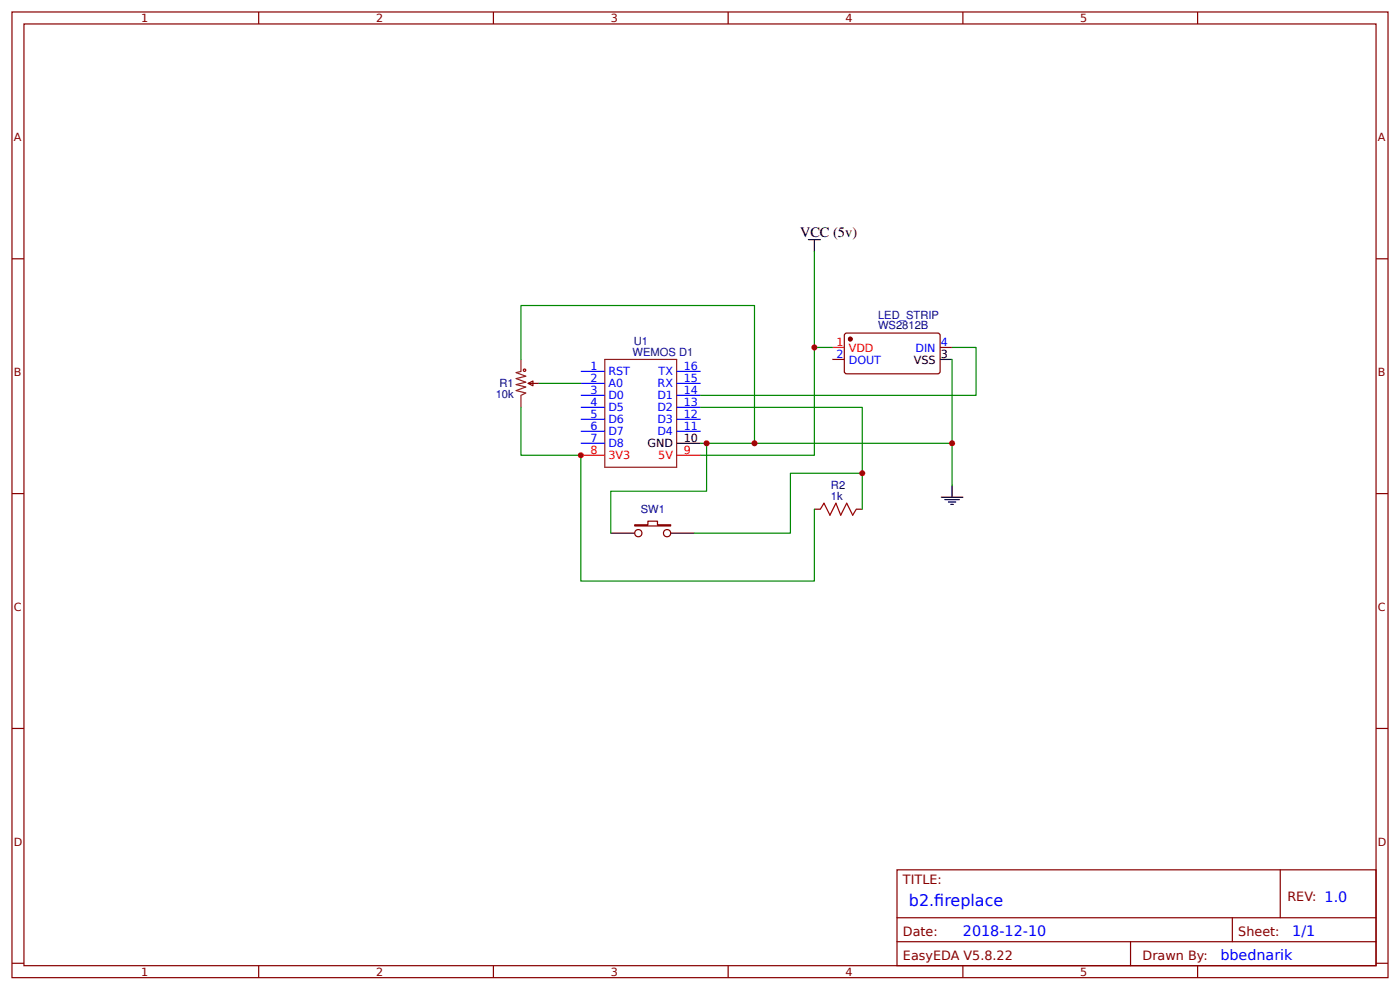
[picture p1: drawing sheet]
<svg xmlns="http://www.w3.org/2000/svg" width="309mm" height="219mm" viewBox="0 0 309 219" stroke-linecap="round" stroke-linejoin="round" font-family="sans-serif">
<g fill="none" stroke="#800" stroke-width=".26">
<path d="M2.6 2.6h304.1v213.3h-304.1zM5.3 5.3h298.7v208h-298.7zM57.1 2.6v2.7M109 2.6v2.7M160.9 2.6v2.7M212.7 2.6v2.7M264.6 2.6v2.7M2.6 57.1h2.7M304 57.1h2.7M183.9 79.4h2.6M186.6 73.8l.5-.2h20.3l.3 .5-.1 8.2-.4 .2h-20.4l-.3-.5zM207.7 76.7h2.6"/>
<path d="M116.7 84.7l1-.6v1.1zM116.7 84.7h2.4M2.6 109h2.7M140.2 115.9h2.9v-.8h2.2v.8h2.9v.3h-8zM179.9 112.4h1.3M189.2 112.4h1.3M304 109h2.7M2.6 160.9h2.7M304 160.9h2.7M198.2 192.1h105.8v21.2h-105.8zM282.8 192.1v10.6M2.6 212.7h2.7"/>
<path d="M57.1 213.3v2.6M109 213.3v2.6M160.9 213.3v2.6M198.2 202.7h105.8M198.2 208h105.8M212.7 213.3v2.6M249.8 208v5.3M264.6 213.3v2.6M272.3 202.7v5.3M304 212.7h2.7"/>
<circle cx="141" cy="117.7" r=".8"/>
<circle cx="147.4" cy="117.7" r=".8"/>
</g>
<path d="M115.1 79.4v2.6l-1.1 .3 2.2 .8-2.2 .5 2.2 .8-2.2 .5 2.2 .6-2.2 .8 2.2 .5-1.1 .5v2.7M133.6 79.4h15.9v23.8h-15.9z" fill="none" stroke="#8d2323" stroke-width=".26"/>
<path d="M183.9 76.7h2.6M128.3 100.5h5.3M149.5 100.5h5.3" fill="none" stroke="#f00" stroke-width=".26"/>
<g fill="none" stroke="#00f" stroke-width=".26">
<path d="M128.3 97.9h5.3M128.3 87.3h5.3M128.3 84.7h5.3M128.3 82h5.3M128.3 95.2h5.3M128.3 92.6h5.3M128.3 90h5.3M149.5 87.3h5.3M149.5 84.7h5.3M149.5 82h5.3M149.5 95.2h5.3M149.5 92.6h5.3"/>
<path d="M149.5 90h5.3"/>
</g>
<path d="M178.6 52.9h2.6M179.9 52.9v2.7M207.7 79.4h2.6M149.5 97.9h5.3M134.9 117.7h5.3M148.2 117.7h5.3M208 109.8h4.7M208.8 110.3h3.1M209.5 110.9h1.6M210.1 111.4h.5M210.3 107.2v2.6" fill="none" stroke="#000" stroke-width=".26"/>
<g fill="none" stroke="#a00000" stroke-width=".26">
<path d="M181.2 112.4l.8-1.3 1.4 2.7 1.3-2.7 1 2.7 1.4-2.7 1.3 2.7 .8-1.4"/>
<circle cx="115.9" cy="81.8" r=".26"/>
</g>
<path d="M179.9 55.6v21.1h4M115.1 79.4v-11.9h51.6v30.4h-11.9M179.9 76.7v23.8h-25.1M210.3 79.4v18.5h-43.6M210.3 76.7h5.3v10.6h-60.8M115.1 90v10.5h13.2v27.8h51.6v-15.9M119.1 84.7h9.2M154.8 90h35.7v22.4M156.1 97.9v10.6h-21.2v9.2M210.3 97.9v9.3M190.5 104.5h-15.9v13.2h-21.1" fill="none" stroke="#080" stroke-width=".26"/>
<circle cx="187.9" cy="74.9" r=".4" fill="#800" stroke="#800" stroke-width=".26"/>
<g fill="#c00">
<circle cx="190.5" cy="104.5" r=".66"/>
<circle cx="128.3" cy="100.5" r=".66"/>
<circle cx="156.1" cy="97.9" r=".66"/>
<circle cx="210.3" cy="97.9" r=".66"/>
<circle cx="179.9" cy="76.7" r=".66"/>
<circle cx="166.7" cy="97.9" r=".66"/>
</g>
<g font-size="3.5" fill="#00f">
<text x="200.8" y="200">b2.freplace</text>
<text x="206.4" y="200">i</text>
</g>
<text font-size="3.2" x="176.7" y="52.4">VCC (5v)</text>
<g font-size="3.2" fill="#00f">
<text x="212.7" y="206.6">2018-12-10</text>
<text x="285.5" y="206.6">1/1</text>
<text x="269.6" y="211.9">bbednarik</text>
</g>
<g font-size="2.8" fill="#800">
<text x="199.5" y="195.3">TITLE:</text>
<text x="284.4" y="199">REV: 1.0</text>
<text x="199.5" y="206.6">Date:</text>
<text x="273.6" y="206.6">Sheet:</text>
<text x="199.5" y="211.9">EasyEDA V5.8.22</text>
<text x="252.4" y="211.9">Drawn By:</text>
</g>
<g font-size="2.5" fill="#800">
<text x="31.2" y="4.9">1</text>
<text x="83.1" y="4.9">2</text>
<text x="134.9" y="4.9">3</text>
<text x="186.8" y="4.9">4</text>
<text x="238.7" y="4.9">5</text>
<text x="3" y="31.2">A</text>
<text x="304.4" y="31.2">A</text>
<text x="3" y="83.1">B</text>
<text x="304.4" y="83.1">B</text>
<text x="3" y="134.9">C</text>
<text x="304.4" y="134.9">C</text>
<text x="3" y="186.8">D</text>
<text x="304.4" y="186.8">D</text>
<text x="31.2" y="215.5">1</text>
<text x="83.1" y="215.5">2</text>
<text x="134.9" y="215.5">3</text>
<text x="186.8" y="215.5">4</text>
<text x="238.7" y="215.5">5</text>
</g>
<g font-size="2.5" fill="#000080">
<text x="194" y="70.4">LED_STRIP</text>
<text x="140" y="76.2">U1</text>
<text x="194" y="72.8">WS2812B</text>
<text x="139.7" y="78.6">WEMOS D1</text>
<text x="109.5" y="87.9">10k</text>
<text x="110.3" y="85.5">R1</text>
<text x="183.6" y="107.9">R2</text>
<text x="141.6" y="113.4">SW1</text>
<text x="183.6" y="110.3">1k</text>
</g>
<g font-size="2.5" fill="#f00">
<text x="184.8" y="76.5">1</text>
<text x="187.5" y="77.8">VDD</text>
<text x="130.5" y="100.3">8</text>
<text x="134.4" y="101.3">3V3</text>
<text x="145.4" y="101.3">5V</text>
<text x="151.1" y="100.3">9</text>
</g>
<g font-size="2.5" fill="#00f">
<text x="202.2" y="77.8">DIN</text>
<text x="207.8" y="76.5">4</text>
<text x="130.5" y="81.8">1</text>
<text x="134.4" y="82.8">RST</text>
<text x="145.5" y="82.8">TX</text>
<text x="151.1" y="81.8">16</text>
<text x="184.8" y="79.1">2</text>
<text x="187.5" y="80.4">DOUT</text>
<text x="130.5" y="87">3</text>
<text x="130.5" y="84.4">2</text>
<text x="130.5" y="89.7">4</text>
<text x="134.4" y="88.1">D0</text>
<text x="134.4" y="85.5">A0</text>
<text x="145.2" y="88.1">D1</text>
<text x="145.3" y="85.5">RX</text>
<text x="151.1" y="89.7">13</text>
<text x="151.1" y="87">14</text>
<text x="151.1" y="84.4">15</text>
<text x="130.5" y="95">6</text>
<text x="130.5" y="92.3">5</text>
<text x="134.4" y="93.4">D6</text>
<text x="134.4" y="90.8">D5</text>
<text x="145.2" y="93.4">D3</text>
<text x="145.2" y="90.8">D2</text>
<text x="151.1" y="95">11</text>
<text x="151.1" y="92.3">12</text>
<text x="130.5" y="97.6">7</text>
<text x="134.4" y="98.7">D8</text>
<text x="134.4" y="96">D7</text>
<text x="145.2" y="96">D4</text>
</g>
<g font-size="2.5">
<text x="201.9" y="80.4">VSS</text>
<text x="207.8" y="79.1">3</text>
<text x="143" y="98.7">GND</text>
<text x="151.1" y="97.6">10</text>
</g>
</svg>
